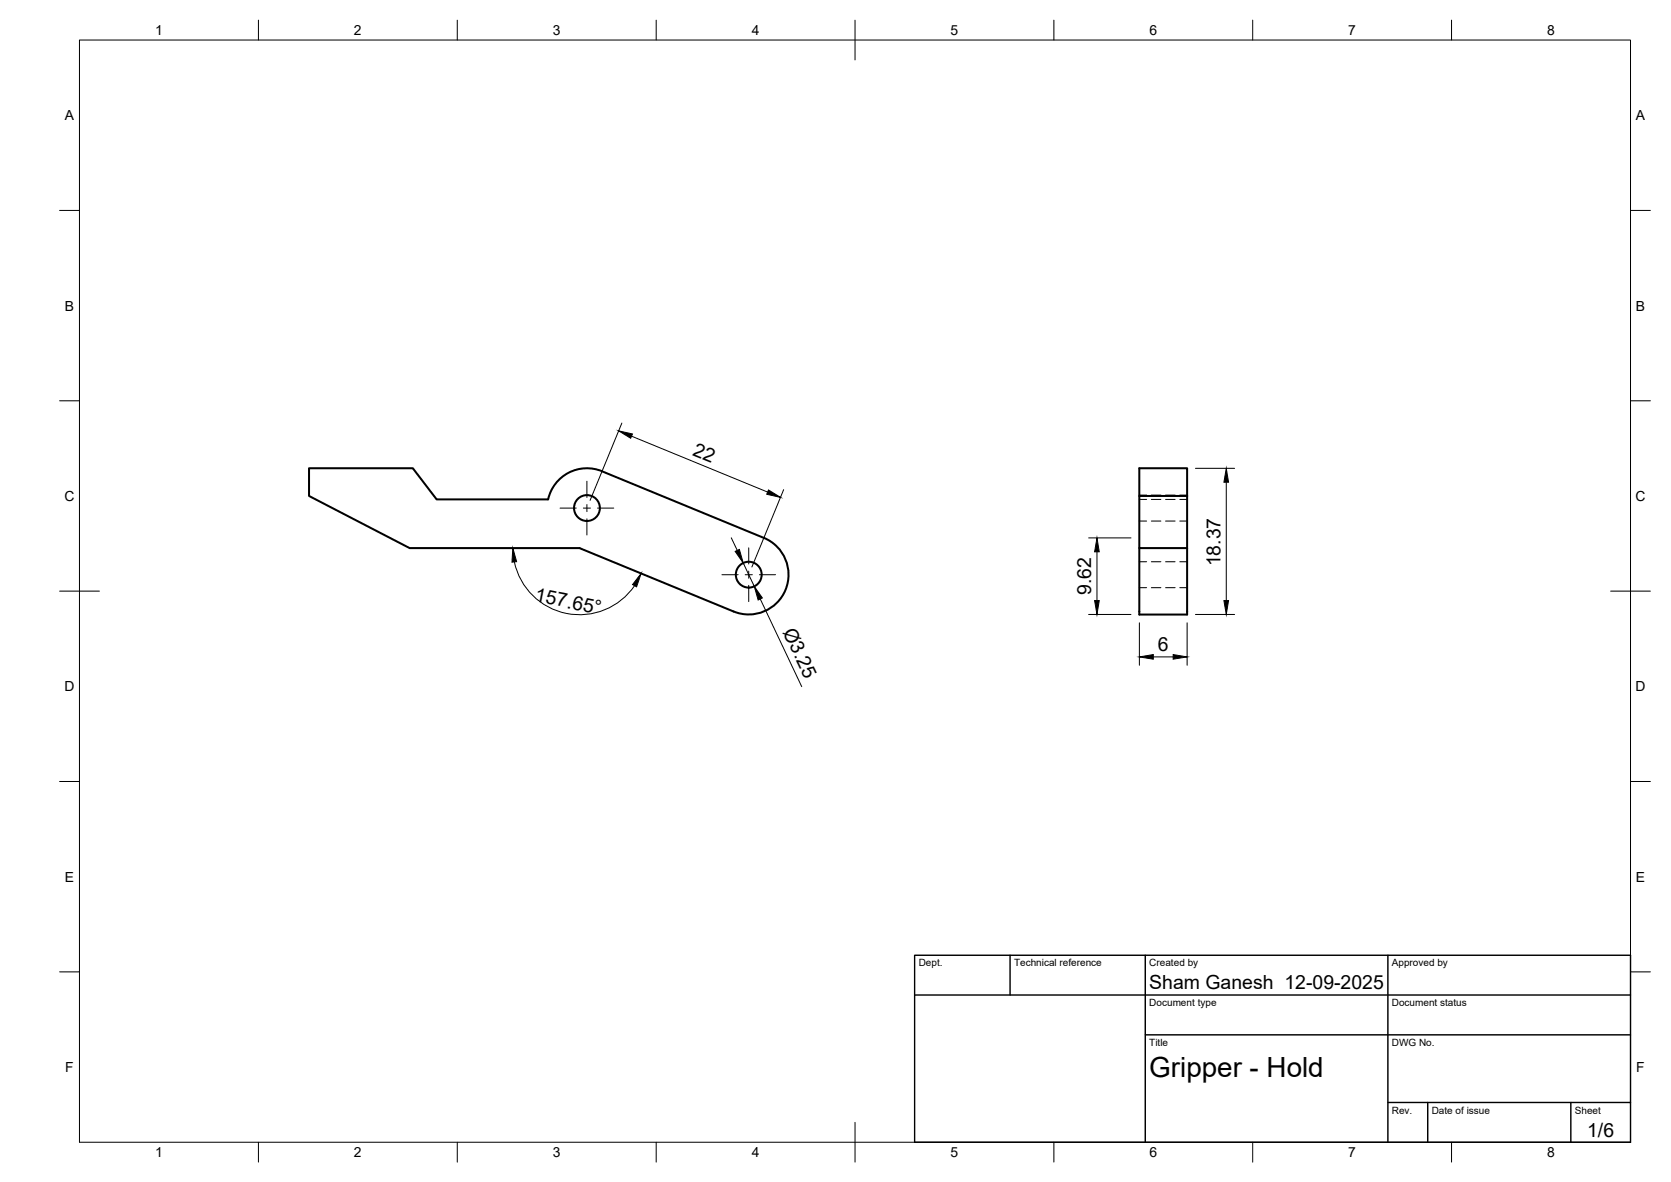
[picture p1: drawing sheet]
<svg xmlns="http://www.w3.org/2000/svg" width="420mm" height="297mm" viewBox="0 0 420 297" stroke-linecap="round" stroke-linejoin="round" font-family="sans-serif">
<!-- layer: Visible -->
<g fill="none" stroke="#000" stroke-width=".51">
<path d="M137.8 125.5h-28l-6-7.8h-26.1v6.9l25.3 13.1h42.7l38.8 16M137.8 125.5a10 10 0 0 1 13.6-7.1l40.7 16.8M192.1 135.2a10 10 0 0 1 5.4 13 10 10 0 0 1-13 5.5M286.5 124.6h12v13.1h-12zM286.5 124.6v-6.9h12v6.9M286.5 137.7v16.7h12v-16.7"/>
<circle cx="147.6" cy="127.7" r="3.2"/>
<circle cx="188.3" cy="144.4" r="3.2"/>
</g>
<!-- layer: Hidden -->
<g fill="none" stroke="#000" stroke-width=".25">
<path d="M286.5 125.5h1.8M286.5 124.4h1.8M286.5 130.9h1.8M289.5 125.5h2.4M289.5 124.4h2.4M289.5 130.9h2.4M293.1 125.5h2.4M293.1 124.4h2.4M293.1 130.9h2.4M296.7 125.5h1.8M296.7 124.4h1.8M296.7 130.9h1.8"/>
<path d="M286.5 141.2h1.8M286.5 147.7h1.8M289.5 141.2h2.4M289.5 147.7h2.4M293.1 141.2h2.4M293.1 147.7h2.4M296.7 141.2h1.8M296.7 147.7h1.8"/>
</g>
<!-- layer: BORDER -->
<g fill="none" stroke="#000" stroke-width=".25">
<path d="M20 10.1h390v276.9h-390zM65 5.1v5M115 5.1v5M165 5.1v5M215 5.1v10M265 5.1v5M315 5.1v5M365 5.1v5M15 52.9h5M410 52.9h5M15 100.7h5M410 100.7h5"/>
<path d="M15 148.6h10M405 148.6h10M15 196.4h5M410 196.4h5M15 244.2h5M410 244.2h5M65 287v5M115 287v5M165 287v5M215 282.1v9.9M265 287v5M315 287v5"/>
<path d="M365 287v5"/>
</g>
<!-- layer: TITLEBLOCK -->
<path d="M230 240.1h180v46.9h-180zM230 250h180M254 240.1v9.9M288 240.1v46.9M349 240.1v46.9M288 260.1h122M349 277.1h61M359 277.1v9.9M395 277.1v9.9" fill="none" stroke="#000" stroke-width=".36"/>
<!-- layer: FD_Dimensions -->
<g fill="none" stroke="#000" stroke-width=".25">
<path d="M156.4 106.3l-8 19.4M158.8 109.6l34.2 14.1M300.6 117.7h9.8M183.9 135.2l1.5 3.1M197 123l-7.9 19.5M273.7 135.2h10.7M275.8 138.7v12.2M308.3 121.2v29.7M129.3 141.2a16.8 16.8 0 0 0 13.2 13 16.8 16.8 0 0 0 17.1-7M186.9 141.5l2.8 5.8M191.2 150.5l10.4 22.1M273.7 154.4h10.7"/>
<path d="M286.5 156.5v10.7M298.5 156.5v10.7M300.6 154.4h9.8M290 165.1h5"/>
</g>
<path d="M155.6 108.3l3.4 .8-.4 1zM184.8 138.6l1.1-.5 1 3.4zM193.2 123.1l3.1 1.9-3.5-.8zM275.8 135.2l.6 3.5h-1.2zM308.3 117.7l.6 3.5h-1.2zM128.9 137.7l1 3.4-1.2 .2zM161.2 144.1l-1.1 3.4-1.1-.6zM189.7 147.3l2 3-1.1 .5zM275.2 150.9h1.2l-.6 3.5zM307.7 150.9h1.2l-.6 3.5zM286.5 165.1l3.5-.6v1.2zM295 164.5l3.5 .6-3.5 .6z" fill="#000" stroke="#000" stroke-width=".25"/>
<!-- layer: Smart Centers -->
<path d="M140.8 127.7h4.1M146.7 127.7h1.8M147.6 120.9v4.1M147.6 126.8v1.8M147.6 130.4v4M150.2 127.7h4.1M188.3 137.7v4M181.5 144.4h4.1M187.4 144.4h1.8M188.3 143.5v1.8M188.3 147.1v4.1M190.9 144.4h4.1" fill="none" stroke="#000" stroke-width=".25"/>
<text font-size="7" x="289" y="270.6">Gripper - Hold</text>
<g font-size="4.9">
<text x="174" y="114.3" transform="rotate(22 174 114.3)">22</text>
<text x="306.9" y="142.3" transform="rotate(-90 306.9 142.3)">18.37</text>
<text x="274.4" y="149.5" transform="rotate(-90 274.4 149.5)">9.62</text>
<text x="134.3" y="151.1" transform="rotate(11 134.3 151.1)">157.65°</text>
<text x="196.8" y="158.8" transform="rotate(65 196.8 158.8)">Ø3.25</text>
<text x="291.1" y="163.6">6</text>
<text x="289" y="248.5">Sham Ganesh 12-09-2025</text>
<text x="399.1" y="285.7">1/6</text>
</g>
<g font-size="3.5">
<text x="39" y="8.8">1</text>
<text x="89" y="8.8">2</text>
<text x="139" y="8.8">3</text>
<text x="189" y="8.8">4</text>
<text x="239" y="8.8">5</text>
<text x="289" y="8.8">6</text>
<text x="339" y="8.8">7</text>
<text x="389" y="8.8">8</text>
<text x="16.3" y="30.2">A</text>
<text x="411.3" y="30.2">A</text>
<text x="16.3" y="78">B</text>
<text x="411.3" y="78">B</text>
<text x="16.2" y="125.9">C</text>
<text x="411.2" y="125.9">C</text>
<text x="16.2" y="173.7">D</text>
<text x="411.2" y="173.7">D</text>
<text x="16.3" y="221.6">E</text>
<text x="411.3" y="221.6">E</text>
<text x="16.4" y="269.4">F</text>
<text x="411.4" y="269.4">F</text>
<text x="39" y="290.8">1</text>
<text x="89" y="290.8">2</text>
<text x="139" y="290.8">3</text>
<text x="189" y="290.8">4</text>
<text x="239" y="290.8">5</text>
<text x="289" y="290.8">6</text>
<text x="339" y="290.8">7</text>
<text x="389" y="290.8">8</text>
</g>
<g font-size="2.5">
<text x="231" y="242.9">Dept.</text>
<text x="255" y="242.9">Technical reference</text>
<text x="289" y="242.9">Created by</text>
<text x="350" y="242.9">Approved by</text>
<text x="289" y="252.8">Document type</text>
<text x="350" y="252.8">Document status</text>
<text x="289" y="262.9">Title</text>
<text x="350" y="262.9">DWG No.</text>
<text x="350" y="279.9">Rev.</text>
<text x="360" y="279.9">Date of issue</text>
<text x="396" y="279.9">Sheet</text>
</g>
</svg>
